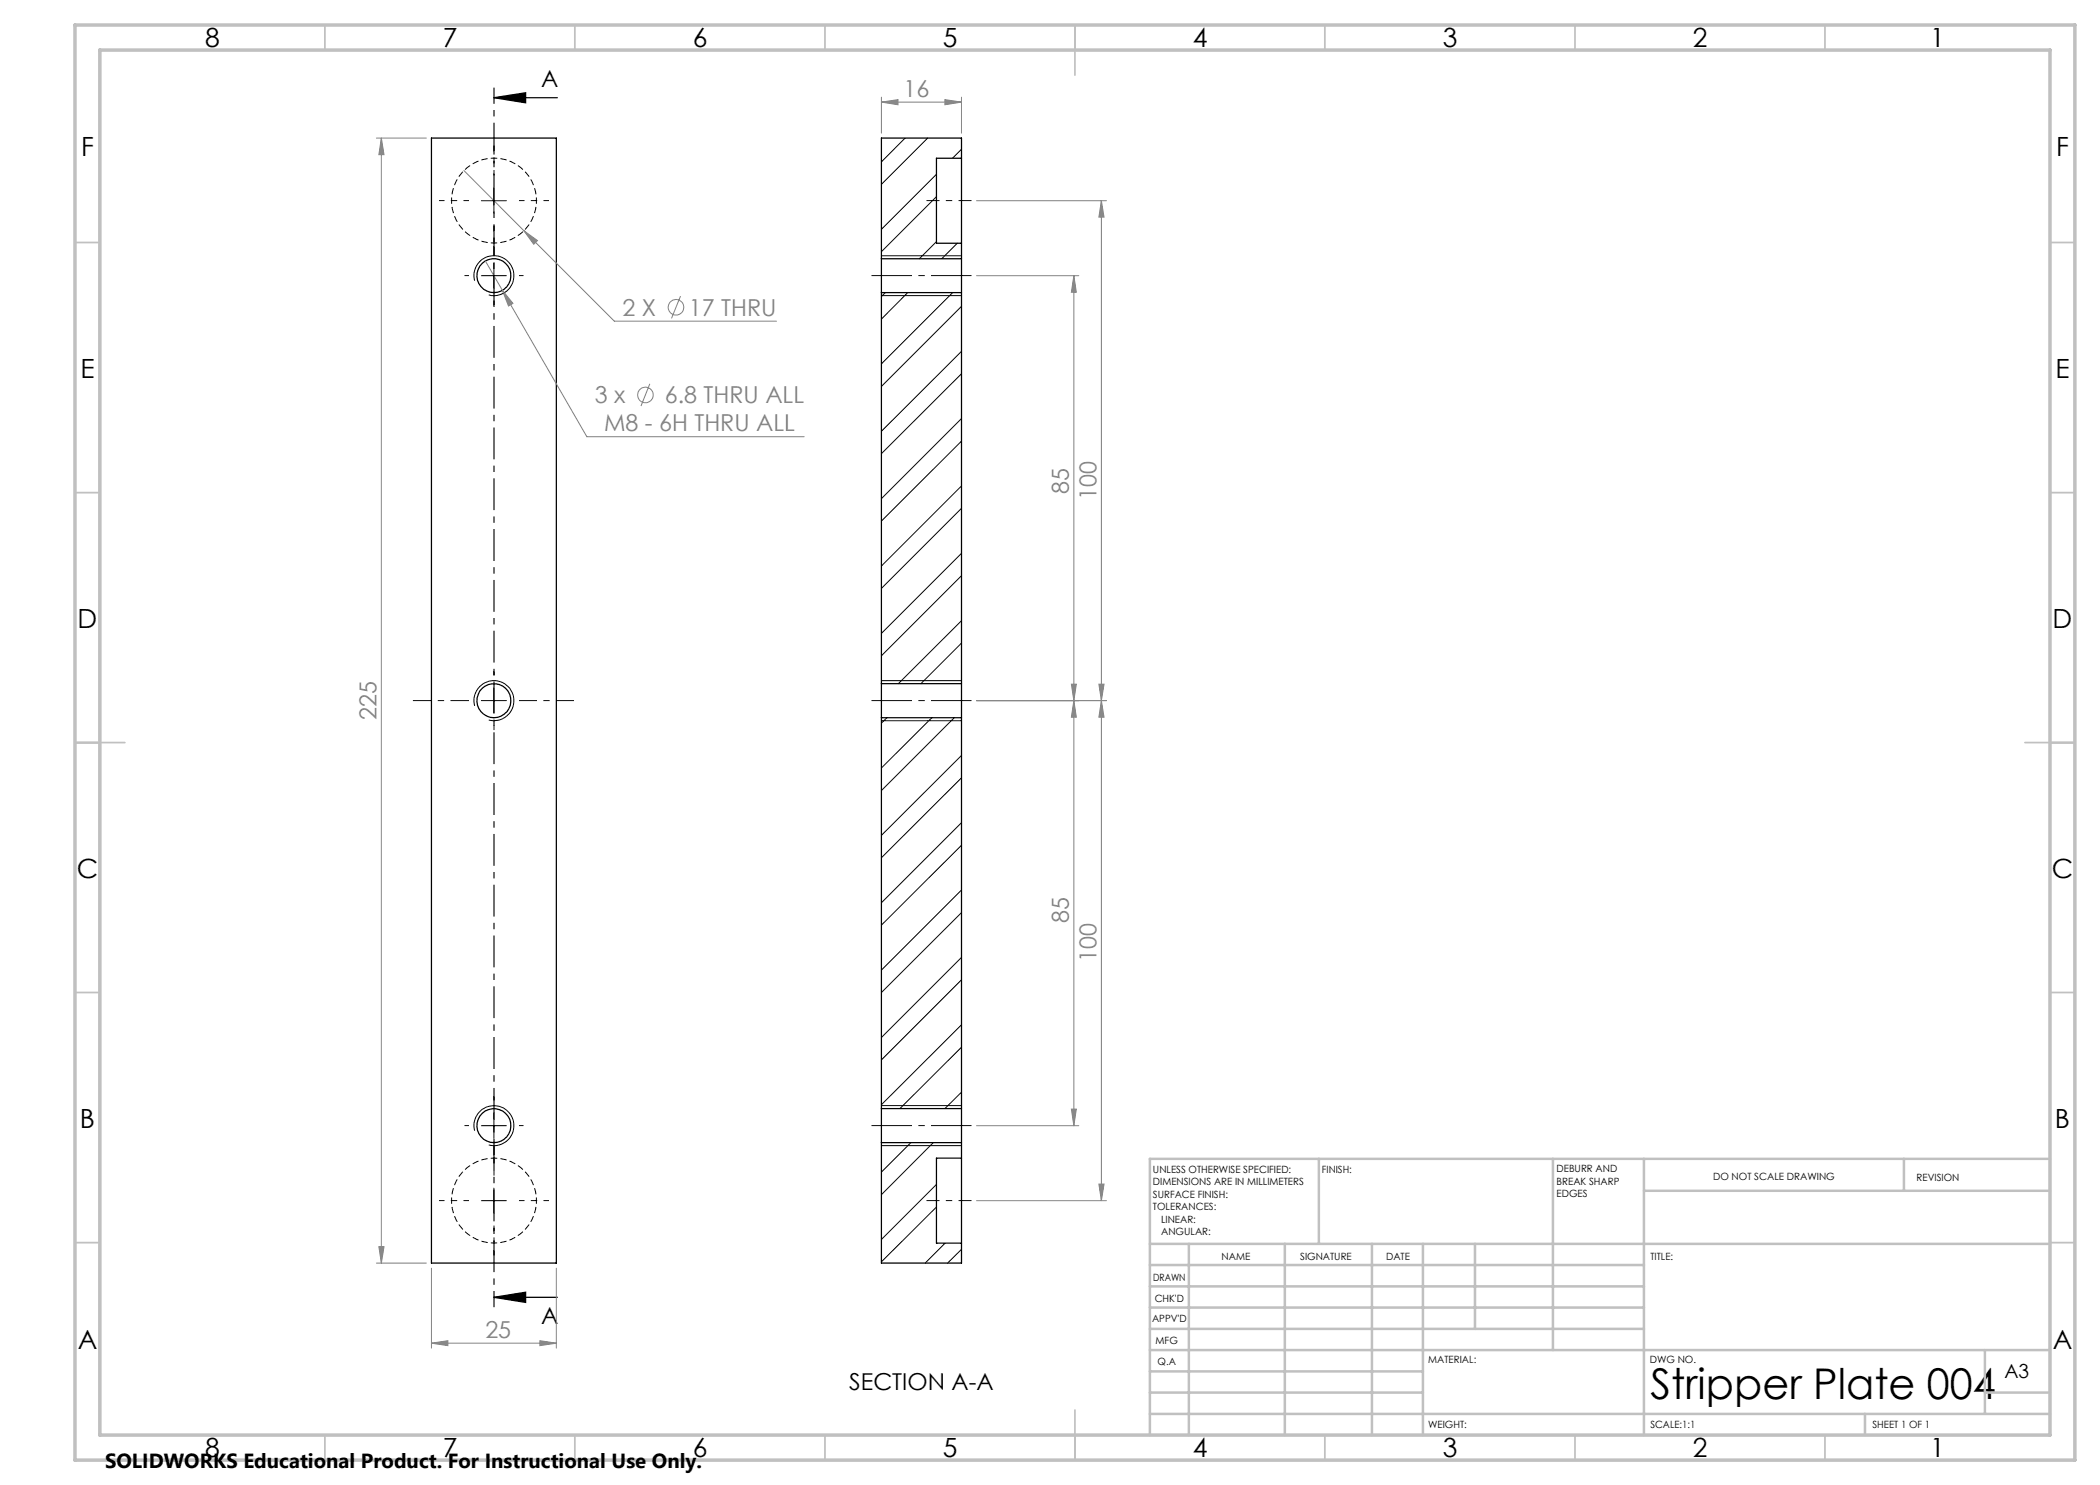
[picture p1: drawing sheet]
<svg xmlns="http://www.w3.org/2000/svg" width="420mm" height="297mm" viewBox="0 0 420 297" stroke-linecap="round" stroke-linejoin="round" font-family="sans-serif">
<path d="M98.8 31.6a8.5 8.5 0 0 1 7.5 12.4 8.5 8.5 0 0 1-14.4 1 8.5 8.5 0 0 1 5.7-13.3l1.2-.1M98.8 231.6a8.5 8.5 0 0 1 7.5 12.4 8.5 8.5 0 0 1-14.4 1 8.5 8.5 0 0 1 5.7-13.3l1.2-.1" fill="none" stroke="#000" stroke-width=".2" stroke-dasharray="1.3 .6" stroke-dashoffset=".6" stroke-linecap="butt"/>
<g fill="none" stroke="#000" stroke-width=".25">
<path d="M98.8 19.5l6.3-.9v2zM98.8 19.5h12.7M86.3 27.6h25v225h-25zM192.3 31.6v17M192.3 31.6v-4h-16v24.1M192.3 31.6h-5v17h5M176.3 51.7v6.8M176.3 58.5v78.2M176.3 51.7h16M176.3 58.5h16M192.3 51.7v6.8M192.3 48.6v3.1"/>
<path d="M192.3 58.5v78.2M176.3 136.7v6.8M176.3 136.7h16M192.3 136.7v6.8M176.3 143.5v78.2M176.3 143.5h16M192.3 143.5v78.2M176.3 221.7v6.8M176.3 228.5v24.1h16v-4M176.3 228.5h16M176.3 221.7h16M192.3 231.6v17"/>
<path d="M192.3 221.7v6.8M192.3 231.6h-5v17h5M192.3 228.5v3.1M98.8 259.5l6.3-1.1v2.1zM98.8 259.5h12.7"/>
<circle cx="98.8" cy="55.1" r="3.4"/>
<circle cx="98.8" cy="140.1" r="3.4"/>
<circle cx="98.8" cy="225.1" r="3.4"/>
</g>
<g fill="none" stroke="#000" stroke-width=".2">
<path d="M98.8 37.6v5M181 27.6l-4.7 4.8M185.5 27.6l-9.2 9.3M187.3 34.9l-11 11M187.3 39.3l-11 11M192.3 29.8l-1.8 1.8M94.9 56.2a4 4 0 0 1 3.5-5 4 4 0 0 1 4.4 4.3 4 4 0 0 1-5 3.5M96.3 55.1h5M96.3 40.1h5M98.8 52.6v5M176.3 51.1h16M176.3 59.1h16"/>
<path d="M177.1 58.5l-.8 .8M181.5 58.5l-5.2 5.3M187.3 48.3l-3.4 3.4M190.5 58.5l-14.2 14.3M191.5 48.6l-3.2 3.1M192.3 70.3l-16 16M192.3 61.3l-16 16M192.3 74.8l-16 15.9M192.3 83.7l-16 16M192.3 97.2l-16 16M192.3 88.2l-16 16M192.3 110.7l-16 16"/>
<path d="M192.3 101.7l-16 16M192.3 115.1l-16 16.1M98.8 137.7v4.9M176.3 136.1h16M192.3 124.1l-12.6 12.6M192.3 128.6l-8.1 8.1M94.9 141.2a4 4 0 0 1 3.5-5 4 4 0 0 1 4.4 4.3 4 4 0 0 1-5 3.5M96.3 140.1h5M176.3 144.1h16M177.4 143.5l-1.1 1.1M186.4 143.5l-10.1 10.1M190.9 143.5l-14.6 14.6"/>
<path d="M192.3 151.1l-16 16M192.3 155.6l-16 16M192.3 164.5l-16 16M192.3 178l-16 16M192.3 169l-16 16M192.3 191.5l-16 16M192.3 182.5l-16 16M192.3 196l-16 16M192.3 205l-16 15.9M192.3 218.4l-3.3 3.3M192.3 209.4l-12.3 12.3M94.9 226.2a4 4 0 0 1 3.5-5 4 4 0 0 1 4.4 4.3 4 4 0 0 1-5 3.5"/>
<path d="M96.3 225.1h5M98.8 222.6v5M98.8 237.6v5M176.3 221.1h16M176.3 229.1h16M182.2 228.5l-5.9 5.9M186.7 228.5l-10.4 10.4M187.3 236.9l-11 11M96.3 240.1h5M187.3 241.4l-11 11M189 248.6l-4 4M192.3 249.9l-2.8 2.7"/>
</g>
<g fill="none" stroke="#808080" stroke-width=".2">
<path d="M176.3 19.4v7.2M189 19.9l3.3 .5-3.3 .6zM192.3 19.4v7.2M75.3 27.6h10M76.3 27.6l.5 3.3h-1zM76.3 27.6v225M92.8 34.1l12 12M176.3 20.4l3.3-.5v1.1zM176.3 20.4h16M97.1 52.2l20.3 35.1h43.4M100.5 58.1l2.1 2.6-.9 .5zM104.8 46.1l2.7 2-.7 .8z"/>
<path d="M104.8 46.1l18.1 18.1h32.4M136.1 59.2l-1.8 4.5M195.3 55.1h20.5M195.3 40.1h26M214.8 55.1l.5 3.4h-1zM214.8 55.1v170M220.3 40.1l.5 3.3h-1zM220.3 40.1v200M130 76.8l-1.8 4.4M214.3 136.8h1l-.5 3.3zM219.8 136.8h1l-.5 3.3zM195.3 140.1h26"/>
<path d="M214.8 140.1l.5 3.3h-1zM220.3 140.1l.5 3.3h-1zM195.3 225.1h20.5M214.3 221.8h1l-.5 3.3zM219.8 236.8h1l-.5 3.3zM75.3 252.6h10M75.8 249.3h1l-.5 3.3zM86.3 253.6v16M111.3 253.6v16M195.3 240.1h26M86.3 268.6l3.3-.5v1zM86.3 268.6h25"/>
<path d="M108 268.1l3.3 .5-3.3 .5z"/>
<circle cx="129.1" cy="79" r="1.56"/>
<circle cx="135.2" cy="61.5" r="1.56"/>
</g>
<path d="M185.3 40.1h9M185.3 240.1h9" fill="none" stroke="#000" stroke-width=".2" stroke-dasharray="15.2 1.3 1.3 1.3" stroke-dashoffset="12.6" stroke-linecap="butt"/>
<path d="M194.3 55.1h-20M194.3 140.1h-20M194.3 225.1h-20" fill="none" stroke="#000" stroke-width=".2" stroke-dasharray="15.2 1.3 1.3 1.3" stroke-dashoffset="7.1" stroke-linecap="butt"/>
<path d="M98.8 17.5v243.9" fill="none" stroke="#000" stroke-width=".25" stroke-dasharray="6.3 1.3 1.3 1.3" stroke-dashoffset="3.1" stroke-linecap="butt"/>
<path d="M93.8 55.1h-.9M98.8 50.1v-.9M103.8 55.1h.9M98.8 60.1v.9M98.8 135.1v-.9M98.8 145.1v.9M93.8 225.1h-.9M98.8 220.1v-.9M98.8 230.1v.9M103.8 225.1h.9" fill="none" stroke="#000" stroke-width=".2" stroke-dasharray="15.2 1.3 1.3 1.3" stroke-linecap="butt"/>
<path d="M93.8 140.1h-11.2" fill="none" stroke="#000" stroke-width=".2" stroke-dasharray="15.2 1.3 1.3 1.3" stroke-dashoffset="11.5" stroke-linecap="butt"/>
<path d="M103.8 140.1h11" fill="none" stroke="#000" stroke-width=".2" stroke-dasharray="15.2 1.3 1.3 1.3" stroke-dashoffset="11.6" stroke-linecap="butt"/>
<path d="M98.8 35.1v-6M93.8 40.1h-6M98.8 45.1v6M103.8 40.1h6M98.8 235.1v-6M93.8 240.1h-6M98.8 245.1v6M103.8 240.1h6" fill="none" stroke="#000" stroke-width=".2" stroke-dasharray="15.2 1.3 1.3 1.3" stroke-dashoffset="14.1" stroke-linecap="butt"/>
<g fill="none" stroke="#c0c0c0" stroke-width=".35">
<path d="M65 5v5M115 5v5M165 5v5M215 5v10M265 5v5M315 5v5M365 5v5M15 48.5h5M410 48.5h5M15 98.5h5M410 98.5h5M15 148.5h10"/>
<path d="M405 148.5h10M15 198.5h5M410 198.5h5M15 248.5h5M410 248.5h5M65 287v5M115 287v5M165 287v5M215 282v10M265 287v5M315 287v5M365 287v5"/>
</g>
<g fill="none" stroke="#c0c0c0" stroke-width=".5">
<path d="M263.8 231.8v17M310.6 231.8v38.2M328.8 231.8v55.2M328.8 238.2h81.2M380.8 231.8v6.4M410 231.8h-180v55.2M230 248.8h180M230 257.3h98.8M230 253h98.8M237.8 248.8v38.2M257 248.8v38.2M274.4 248.8v38.2"/>
<path d="M284.6 248.8v38.2M295 248.8v17M230 265.8h98.8M230 261.5h98.8M230 278.5h54.6M230 274.3h54.6M230 270h180M397 278.5h13M397 270v12.8M230 282.8h180M373 282.8v4.2"/>
</g>
<path d="M15 5h400v287h-400zM20 10h390v277h-390z" fill="none" stroke="#c0c0c0" stroke-width=".7"/>
<path d="M98.8 19.5l6.3-.9v2zM98.8 259.5l6.3-1.1v2.1z" fill="#000"/>
<g fill="#808080">
<path d="M108 268.1l3.3 .5-3.3 .5zM86.3 268.6l3.3-.5v1z"/>
<path d="M104.8 46.1l2 2.8 .7-.8zM100.5 58.1l1.2 3.1 .9-.5z"/>
<path d="M76.3 27.6l.5 3.3h-1zM75.8 249.3h1l-.5 3.3z"/>
<path d="M176.3 20.4l3.3-.5v1.1zM189 19.9l3.3 .5-3.3 .6z"/>
<path d="M214.3 136.8h1l-.5 3.3zM214.8 55.1l.5 3.4h-1zM219.8 136.8h1l-.5 3.3zM220.3 40.1l.5 3.3h-1zM219.8 236.8h1l-.5 3.3zM220.3 140.1l.5 3.3h-1z"/>
<path d="M214.8 140.1l.5 3.3h-1zM214.3 221.8h1l-.5 3.3z"/>
</g>
<text font-size="8.5" x="330.1" y="279.7">Stripper Plate 004</text>
<g font-size="5.3">
<text x="41" y="9.5">8</text>
<text x="88.5" y="9.5">7</text>
<text x="138.5" y="9.5">6</text>
<text x="188.5" y="9.5">5</text>
<text x="238.5" y="9.5">4</text>
<text x="288.5" y="9.5">3</text>
<text x="338.5" y="9.5">2</text>
<text x="386" y="9.5">1</text>
<text x="16.2" y="31.2">F</text>
<text x="411.2" y="31.2">F</text>
<text x="16.1" y="75.5">E</text>
<text x="411.1" y="75.5">E</text>
<text x="15.5" y="125.5">D</text>
<text x="410.5" y="125.5">D</text>
<text x="15.4" y="175.5">C</text>
<text x="410.4" y="175.5">C</text>
<text x="16" y="225.5">B</text>
<text x="411" y="225.5">B</text>
<text x="15.5" y="269.7">A</text>
<text x="410.5" y="269.7">A</text>
<text x="41" y="291.5">8</text>
<text x="88.5" y="291.5">7</text>
<text x="138.5" y="291.5">6</text>
<text x="188.5" y="291.5">5</text>
<text x="238.5" y="291.5">4</text>
<text x="288.5" y="291.5">3</text>
<text x="338.5" y="291.5">2</text>
<text x="386" y="291.5">1</text>
</g>
<g font-size="4.7">
<text x="108.2" y="17.3">A</text>
<text x="108.2" y="264.8">A</text>
<text x="169.8" y="277.9">SECTION A-A</text>
</g>
<g font-size="4.7" fill="#808080">
<text x="180.7" y="19.4">16</text>
<text x="124.5" y="63.2">2 X</text>
<text x="137.8" y="63.2">17 THRU</text>
<text x="119" y="80.7">3 x</text>
<text x="133" y="80.7">6.8 THRU ALL</text>
<text x="120.8" y="86.3">M8 - 6H THRU ALL</text>
<text x="213.8" y="98.7" transform="rotate(-90 213.8 98.7)">85</text>
<text x="219.3" y="100" transform="rotate(-90 219.3 100)">100</text>
<text x="75.3" y="144" transform="rotate(-90 75.3 144)">225</text>
<text x="213.8" y="184.6" transform="rotate(-90 213.8 184.6)">85</text>
<text x="219.3" y="192.4" transform="rotate(-90 219.3 192.4)">100</text>
<text x="97.1" y="267.6">25</text>
</g>
<text font-size="4.1" x="21" y="293.7">SOLIDWORKS Educational Product. For Instructional Use Only.</text>
<text font-size="3.9" x="400.9" y="275.5">A3</text>
<g font-size="2">
<text x="230.6" y="234.6">UNLESS OTHERWISE SPECIFIED:</text>
<text x="230.6" y="237.1">DIMENSIONS ARE IN MILLIMETERS</text>
<text x="230.6" y="239.6">SURFACE FINISH:</text>
<text x="264.4" y="234.6">FINISH:</text>
<text x="311.3" y="234.5">DEBURR AND</text>
<text x="311.3" y="237">BREAK SHARP</text>
<text x="311.3" y="239.5">EDGES</text>
<text x="342.6" y="236">DO NOT SCALE DRAWING</text>
<text x="383.3" y="236.2">REVISION</text>
<text x="230.6" y="242.1">TOLERANCES:</text>
<text x="232.2" y="244.6">LINEAR:</text>
<text x="232.2" y="247.1">ANGULAR:</text>
<text x="244.3" y="252">NAME</text>
<text x="260" y="251.9">SIGNATURE</text>
<text x="277.2" y="251.9">DATE</text>
<text x="330.1" y="251.9">TITLE:</text>
<text x="230.6" y="256.1">DRAWN</text>
<text x="230.9" y="260.3">CHK'D</text>
<text x="230.4" y="264.4">APPV'D</text>
<text x="231.1" y="268.8">MFG</text>
<text x="231.5" y="273">Q.A</text>
<text x="285.6" y="272.5">MATERIAL:</text>
<text x="330" y="272.5">DWG NO.</text>
<text x="285.6" y="285.5">WEIGHT:</text>
<text x="330.1" y="285.6">SCALE:1:1</text>
<text x="374.5" y="285.6">SHEET 1 OF 1</text>
</g>
</svg>
